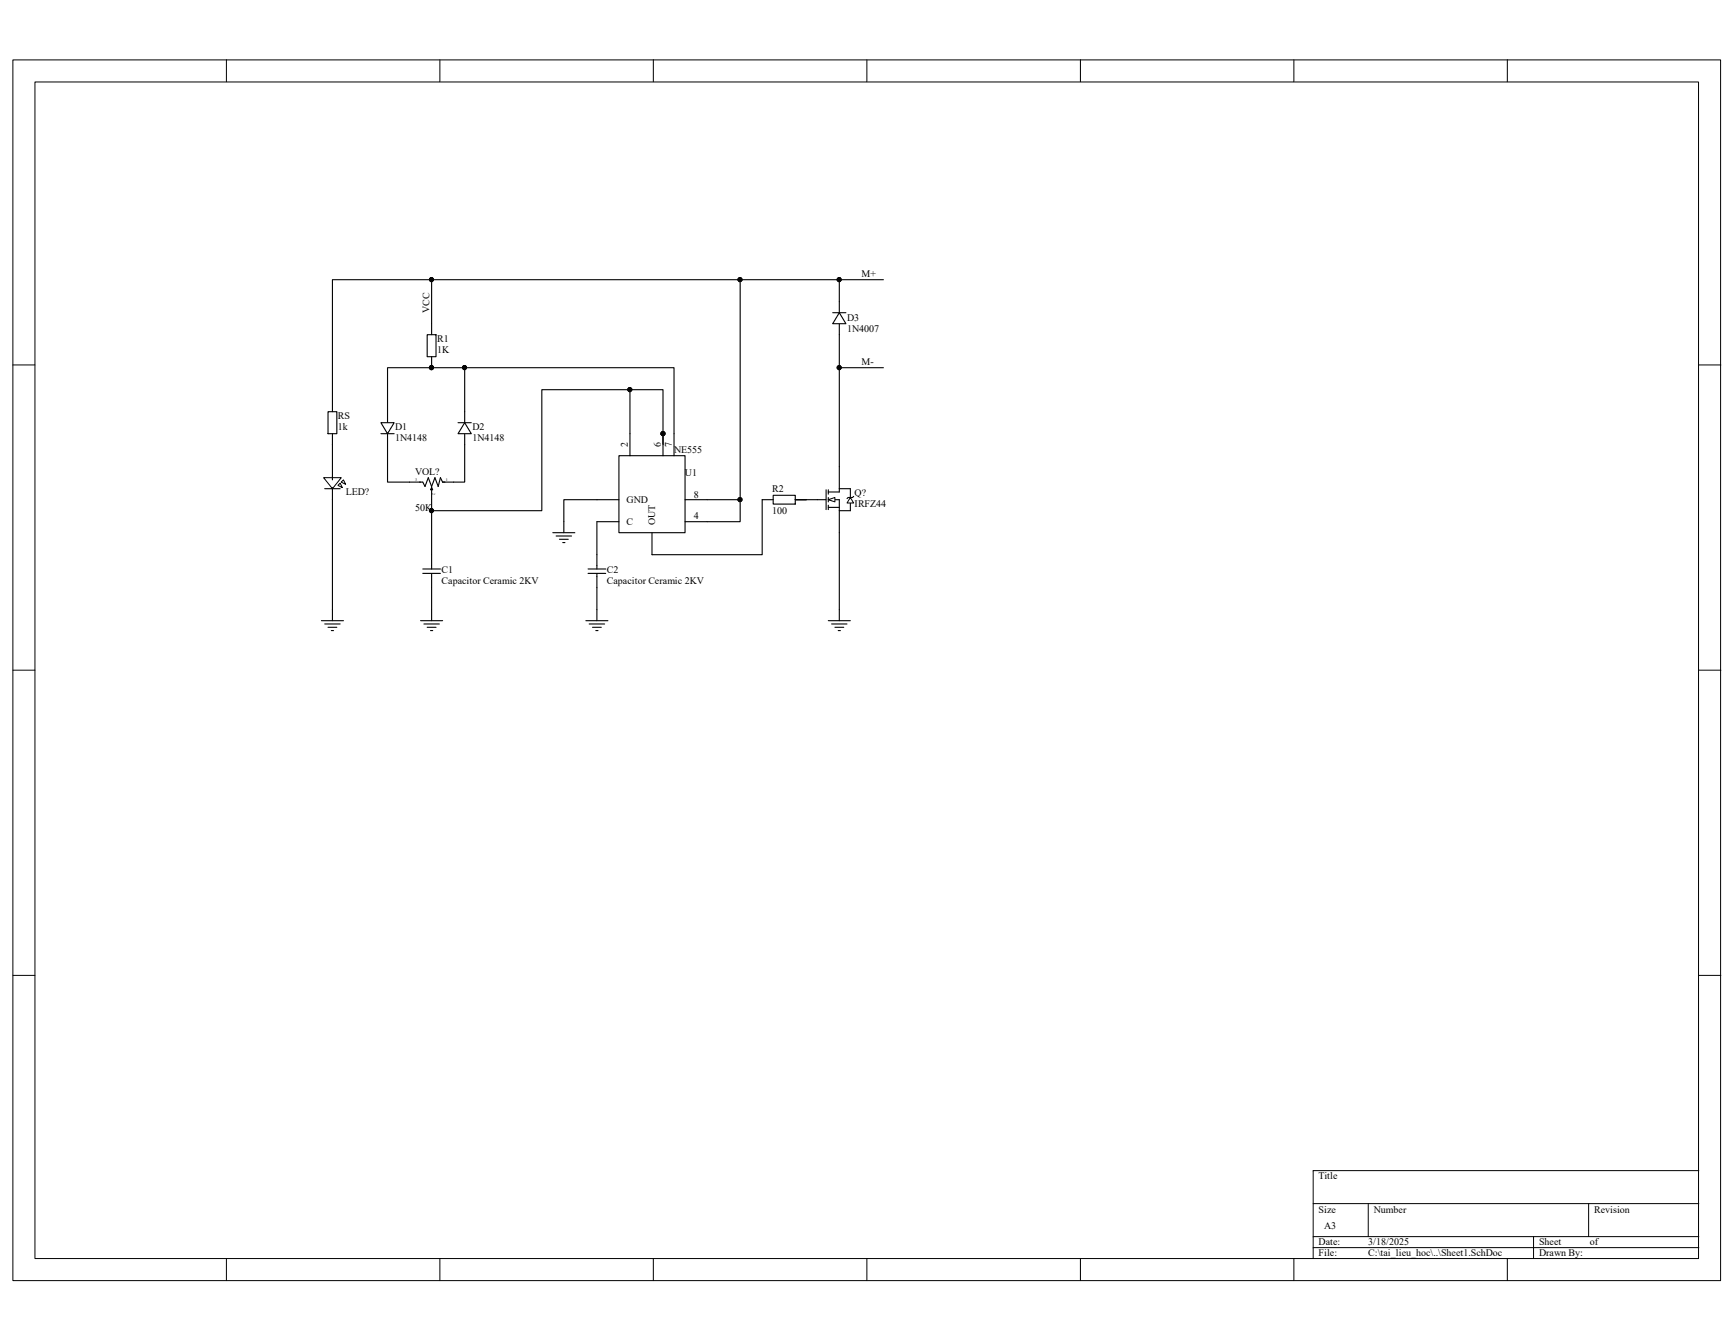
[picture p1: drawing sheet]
<svg xmlns="http://www.w3.org/2000/svg" width="279mm" height="216mm" viewBox="0 0 279 216" stroke-linecap="round" stroke-linejoin="round" font-family="sans-serif">
<path d="M2.1 9.7h275.1v196.6h-275.1z" fill="none" stroke="#000" stroke-width=".16"/>
<path d="M5.7 13.3h268v189.5h-268z" fill="#fff"/>
<g fill="none" stroke="#000" stroke-width=".16">
<path d="M5.6 13.2h268.1v189.6h-268.1zM36.5 9.6v3.6M70.9 9.6v3.6M105.3 9.6v3.6M139.7 9.6v3.6M174.1 9.6v3.6M208.5 9.6v3.6M242.9 9.6v3.6M2.1 58.8h3.5M273.7 58.8h3.6M2.1 108h3.5M273.7 108h3.6"/>
<path d="M2.1 157.2h3.5M273.7 157.2h3.6M211.6 193.9h62.1M211.6 199.2h62.1M220.5 193.9v5.3M247.1 199.2v3.6M256 193.9v5.3M273.7 188.6h-62.1v14.2M36.5 202.8v3.5M70.9 202.8v3.5M105.3 202.8v3.5M139.7 202.8v3.5"/>
<path d="M174.1 202.8v3.5M208.5 202.8v3.5M211.6 201h62.1M242.9 202.8v3.5"/>
</g>
<path d="M74.9 66.3v1.8M74.9 69.9v1.7M124.6 79.8h3.5v1.4h-3.5zM122.8 80.5h1.8M128.1 80.5h1.8" fill="none" stroke="#000" stroke-width=".18"/>
<path d="M74.9 68.1l1 1.8h-2.1z" fill="#fff"/>
<path d="M68.8 53.9h1.5v3.6h-1.5zM69.5 52.2v1.7M69.5 57.5v1.7M62.4 66.3v1.8M62.4 69.9v1.7M73.8 68.1h2.1M74.9 68.1l1 1.8h-2.1z" fill="none" stroke="#000" stroke-width=".18"/>
<circle cx="69.5" cy="59.2" r=".33" fill="#000" stroke="#000" stroke-width=".16"/>
<path d="M61.4 68.1h2.1l-1.1 1.8z" fill="#fff"/>
<g fill="none" stroke="#000" stroke-width=".18">
<path d="M135.2 48.6v1.8M135.2 52.2v1.7M61.4 68.1h2.1l-1.1 1.8zM61.4 69.9h2.1M99.7 73.4h10.7v12.4h-10.7zM101.5 69.9v3.5M106.8 69.9v3.5M108.6 69.9v3.5M68.1 91.7h2.9M68.1 92.4h2.9M69.5 89.4v2.3M69.5 92.4v2.3"/>
<path d="M69.5 98.2v1.8M89.1 85.8h3.5M89.6 86.4h2.5M90.1 86.9h1.5M90.7 87.4h.3M90.9 84.1v1.7M94.8 91.7h2.8M94.8 92.4h2.8M96.2 84.1h3.5M96.2 80.5h3.5M96.2 89.4v2.3M96.2 92.4v2.3"/>
<path d="M105.1 85.8v3.6M110.4 84.1h3.5M110.4 80.5h3.5M67.8 100h3.5M68.3 100.5h2.5M68.8 101.1h1.5M69.4 101.6h.3"/>
</g>
<circle cx="106.8" cy="69.9" r=".33" fill="#000" stroke="#000" stroke-width=".16"/>
<path d="M135.2 50.4l1.1 1.8h-2.1z" fill="#fff"/>
<path d="M134.2 50.4h2.1M135.2 50.4l1.1 1.8h-2.1zM133.1 78.9v3.2M133.5 79.3h1.7M133.5 78.9v.7M135.2 75.2v3.5M128.1 80.5h5M133.5 80.5h1.7v5.3M133.5 81.8h1.7M133.5 80.2v.7M133.5 81.4v.7" fill="none" stroke="#000" stroke-width=".18"/>
<path d="M133.5 80.5l1-.3v.7z" fill="#fff"/>
<path d="M133.5 80.5l1-.3v.7z" fill="none" stroke="#000" stroke-width=".16"/>
<path d="M135.2 79.3v-.6h1.8v1.5M137 81v1.3h-1.8" fill="none" stroke="#000" stroke-width=".18"/>
<path d="M137 80.2l.5 .8h-1z" fill="#fff"/>
<path d="M137 80.2l.5 .8h-1z" fill="none" stroke="#000" stroke-width=".16"/>
<g fill="none" stroke="#000" stroke-width=".18">
<path d="M66 77.7h2.1M69.5 78.6v1.9M71.3 77.7h1.8M137.5 80l-.1 .2h-.7l-.2 .1M96.2 98.2v1.8M135.2 98.2v1.8M94.4 100h3.6M94.9 100.5h2.5M95.5 101.1h1.4M96 101.6h.4M133.5 100h3.5M134 100.5h2.5"/>
<path d="M134.5 101.1h1.5M135.1 101.6h.3"/>
</g>
<path d="M69.5 78.6l.2 .3h-.3z" fill="#fff"/>
<g fill="none" stroke="#000" stroke-width=".18">
<path d="M69.5 52.2v-7.1h49.8v35.4h-5.4M69.5 45.1h-15.9v21.2M74.9 59.2h33.7v10.7M119.3 45.1h15.9v3.5M135.2 53.9v21.3M135.2 45.1h7.1M135.2 59.2h7.1M52.9 66.3h1.4v3.6h-1.4zM53.6 69.9v1.7M62.4 66.3v-7.1h12.5v7.1M62.4 71.6v6.1h3.6M68.1 77.7l.4 .7 .5-1.4 .5 1.4 .6-1.4 .5 1.4 .4-1.4 .3 .7"/>
<path d="M69.5 78.6l.2 .3h-.3zM74.9 71.6v6.1h-1.8M101.5 69.9v-7.1h5.3v8.8M101.5 62.8h-14.2v19.5h-17.8v-1.8M53.6 98.2v1.8M69.5 82.3v7.1M69.5 94.7v3.5M96.2 80.5h-5.3v3.6M96.2 84.1v5.3M96.2 94.7v3.5M119.3 80.5v3.6h-5.4M122.8 80.5v8.9h-17.7"/>
<path d="M128.1 80.5h1.8M135.2 85.8v12.4M51.8 100h3.5M52.3 100.5h2.5M52.9 101.1h1.4M53.4 101.6h.3"/>
</g>
<g fill="#000" stroke="#000" stroke-width=".16">
<circle cx="69.5" cy="45.1" r=".33"/>
<circle cx="69.5" cy="59.2" r=".33"/>
<circle cx="74.8" cy="59.2" r=".33"/>
<circle cx="119.2" cy="45.1" r=".33"/>
<circle cx="135.2" cy="59.2" r=".33"/>
<circle cx="135.2" cy="45.1" r=".33"/>
<circle cx="101.5" cy="62.8" r=".33"/>
<circle cx="106.8" cy="69.9" r=".33"/>
<circle cx="69.5" cy="82.3" r=".33"/>
<circle cx="119.2" cy="80.5" r=".33"/>
</g>
<path d="M55 77.7l.3-.4 .4 .7z" fill="#fff"/>
<path d="M55 77.7l.3-.4 .4 .7z" fill="none" stroke="#000" stroke-width=".16"/>
<path d="M54.5 78.2l.3-.3 .4 .7z" fill="#fff"/>
<path d="M54.5 78.2l.3-.3 .4 .7z" fill="none" stroke="#000" stroke-width=".16"/>
<path d="M52.1 77h2.9l-1.4 1.7z" fill="#fff"/>
<path d="M52.1 77h2.9l-1.4 1.7z" fill="none" stroke="#000" stroke-width=".16"/>
<path d="M52.3 78.7h2.5M53.6 71.6v5.7M53.6 78.6v19.6" fill="none" stroke="#000" stroke-width=".18"/>
<g font-size="1.6">
<text x="138.8" y="44.7">M+</text>
<text x="69.2" y="50.4" transform="rotate(-90 69.2 50.4)">VCC</text>
<text x="136.5" y="51.6">D3</text>
<text x="136.5" y="53.4">1N4007</text>
<text x="70.4" y="55.2">R1</text>
<text x="70.4" y="56.9">1K</text>
<text x="138.8" y="58.9">M-</text>
<text x="54.4" y="67.6">RS</text>
<text x="54.4" y="69.3">1k</text>
<text x="63.7" y="69.3">D1</text>
<text x="63.7" y="71.1">1N4148</text>
<text x="76.1" y="69.3">D2</text>
<text x="76.1" y="71.1">1N4148</text>
<text x="66.9" y="76.5">VOL?</text>
<text x="101.2" y="72" transform="rotate(-90 101.2 72)">2</text>
<text x="106.5" y="72" transform="rotate(-90 106.5 72)">6</text>
<text x="108.2" y="72" transform="rotate(-90 108.2 72)">7</text>
<text x="108.6" y="73.1">NE555</text>
<text x="110.4" y="76.6">U1</text>
<text x="55.7" y="79.8">LED?</text>
<text x="66.9" y="82.3">50K</text>
<text x="101" y="81.1">GND</text>
<text x="111.8" y="83.7">4</text>
<text x="111.8" y="80.2">8</text>
<text x="124.4" y="79.3">R2</text>
<text x="124.4" y="82.8">100</text>
<text x="137.7" y="80">Q?</text>
<text x="137.7" y="81.7">IRFZ44</text>
<text x="101" y="84.6">C</text>
<text x="105.6" y="84.6" transform="rotate(-90 105.6 84.6)">OUT</text>
<text x="71.2" y="92.4">C1</text>
<text x="71.2" y="94.1">Capacitor Ceramic 2KV</text>
<text x="97.8" y="92.4">C2</text>
<text x="97.8" y="94.1">Capacitor Ceramic 2KV</text>
<text x="212.5" y="190">Title</text>
<text x="212.5" y="195.4">Size</text>
<text x="213.4" y="198">A3</text>
<text x="221.4" y="195.4">Number</text>
<text x="256.9" y="195.4">Revision</text>
<text x="212.5" y="200.7">Date:</text>
<text x="212.5" y="202.4">File:</text>
<text x="220.5" y="202.4">C:\tai_lieu_hoc\..\Sheet1.SchDoc</text>
<text x="220.5" y="200.7">3/18/2025</text>
<text x="248" y="200.7">Sheet</text>
<text x="248" y="202.4">Drawn By:</text>
<text x="256.2" y="200.7">of</text>
</g>
<g font-size=".6">
<text x="66.9" y="77.6">3</text>
<text x="71.8" y="77.6">1</text>
<text x="69.7" y="79.5" transform="rotate(90 69.7 79.5)">2</text>
</g>
</svg>
